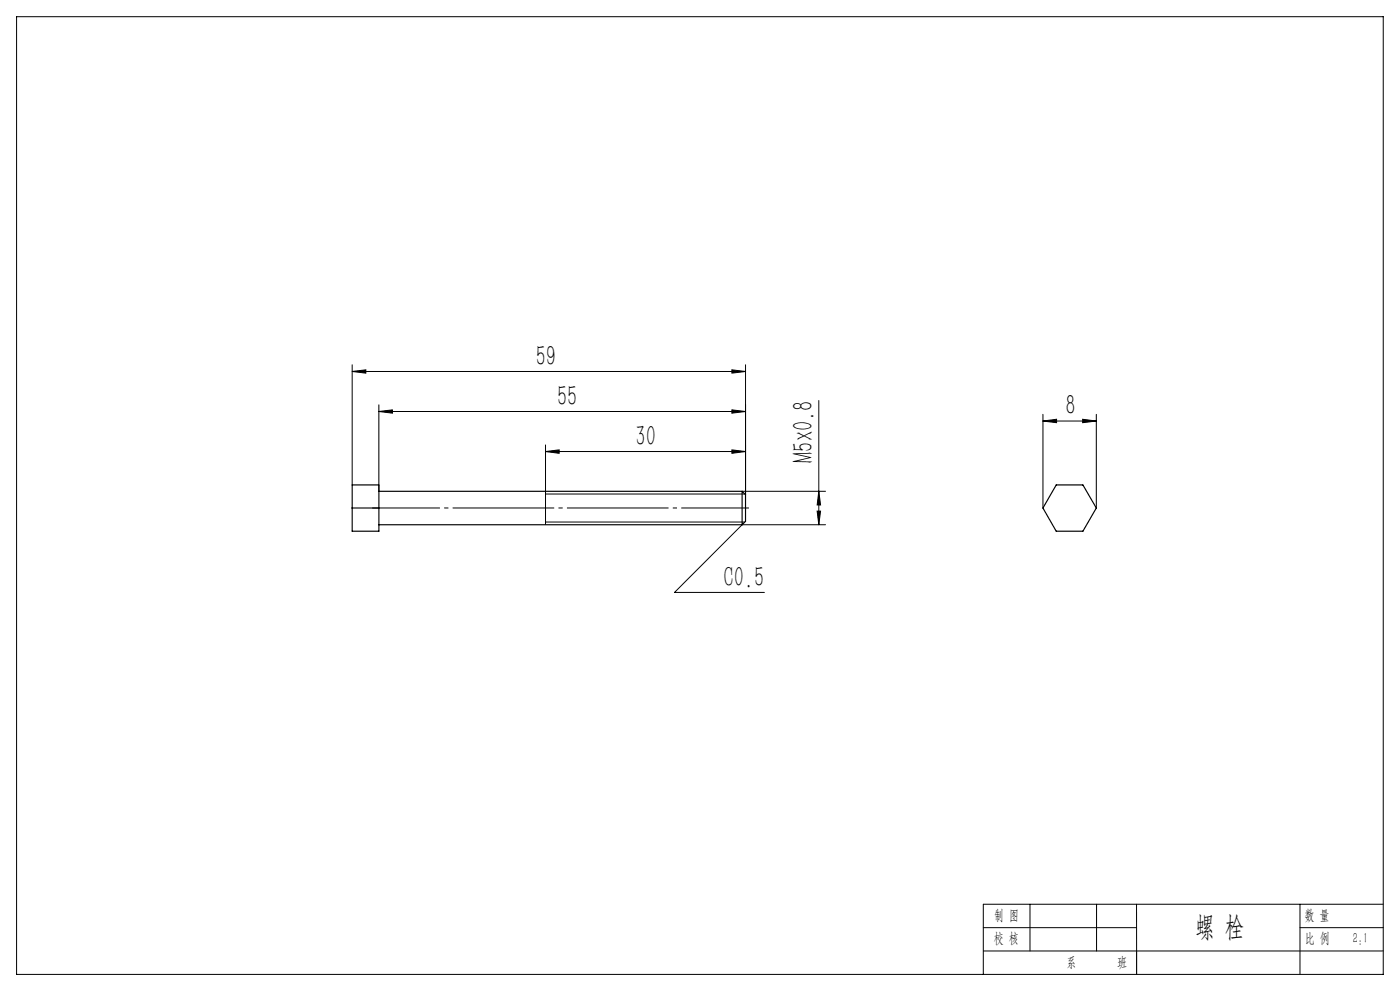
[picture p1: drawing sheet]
<svg xmlns="http://www.w3.org/2000/svg" width="420mm" height="297mm" viewBox="0 0 420 297" stroke-linecap="round" stroke-linejoin="round" font-family="sans-serif">
<path d="M105.7 152.3h8M105.7 145.3h8v13.9h-8zM113.7 157.3h108.9M113.7 147.2h108.9M222.6 147.2v10.1M222.6 147.2l1.1 1.1v7.9l-1.1 1.1M316.9 145.3h8l4 7-4 6.9h-8l-4-6.9z" fill="none" stroke="#000" stroke-width=".35"/>
<g fill="none" stroke="#000" stroke-width=".3">
<path d="M5 5h410v287h-410zM105.7 111.3l4-.5v1zM105.7 109.3v36M105.7 111.3h118M219.6 110.8l4.1 .5-4.1 .5zM223.7 109.3v39M113.7 123.3l4-.5v1zM113.7 121.3v25.9M113.7 123.3h110M163.7 135.3l4-.5v1.1zM163.7 133.3v24M163.7 135.3h60"/>
<path d="M219.6 122.8l4.1 .5-4.1 .5zM219.6 134.8l4.1 .5-4.1 .6zM245.6 120v37.3M312.9 126.2l4.1-.5v1zM312.9 124.2v28.1M312.9 126.2h16M324.8 125.7l4.1 .5-4.1 .5zM328.9 124.2v28.1M163.7 156.5h59.7M163.7 148.1h59.7M222.6 147.2h25M245.1 153.2h1.1l-.6 4.1z"/>
<path d="M245.6 147.2l.6 4.1h-1.1zM247.6 157.3h-25l-20.2 20.2h26.9M295 278h46M309 271v14M329 271v14M341 271v21M390 278h25M390 271v21M415 271h-120v21M295 285h120"/>
</g>
<path d="M224.7 152.2h-113" fill="none" stroke="#000" stroke-width=".3" stroke-dasharray="30.5 1.3 1.3 1.3" stroke-dashoffset="10.2" stroke-linecap="butt"/>
<path d="M341 285v7" fill="none" stroke="#0a0605" stroke-width=".3"/>
<g fill="#000">
<path d="M113.7 123.3l4-.5v1zM219.6 122.8l4.1 .5-4.1 .5zM105.7 111.3l4-.5v1zM219.6 110.8l4.1 .5-4.1 .5zM163.7 135.3l4-.5v1.1zM219.6 134.8l4.1 .5-4.1 .6z"/>
<path d="M312.9 126.2l4.1-.5v1zM324.8 125.7l4.1 .5-4.1 .5z"/>
<path d="M245.6 147.2l.6 4.1h-1.1zM245.1 153.2h1.1l-.6 4.1z"/>
</g>
<g font-size="8.8">
<text x="160.7" y="109.6">59</text>
<text x="167.1" y="121.6">55</text>
<text x="319.7" y="124.4">8</text>
<text x="190.7" y="133.6">30</text>
<text x="243.9" y="138.6" transform="rotate(-90 243.9 138.6)">M5x0.8</text>
<text x="217" y="175.8">C0.5</text>
</g>
<text font-size="8.5" x="358.5" y="280.6">螺 栓</text>
<g font-size="4.4">
<text x="298.2" y="275.7">制 图</text>
<text x="391.4" y="275.6">数 量</text>
<text x="298.1" y="282.7">校 核</text>
<text x="391.4" y="282.7">比 例</text>
<text x="405.8" y="282.7">2:1</text>
<text x="320" y="289.8">系</text>
<text x="335.1" y="289.8">班</text>
</g>
</svg>
